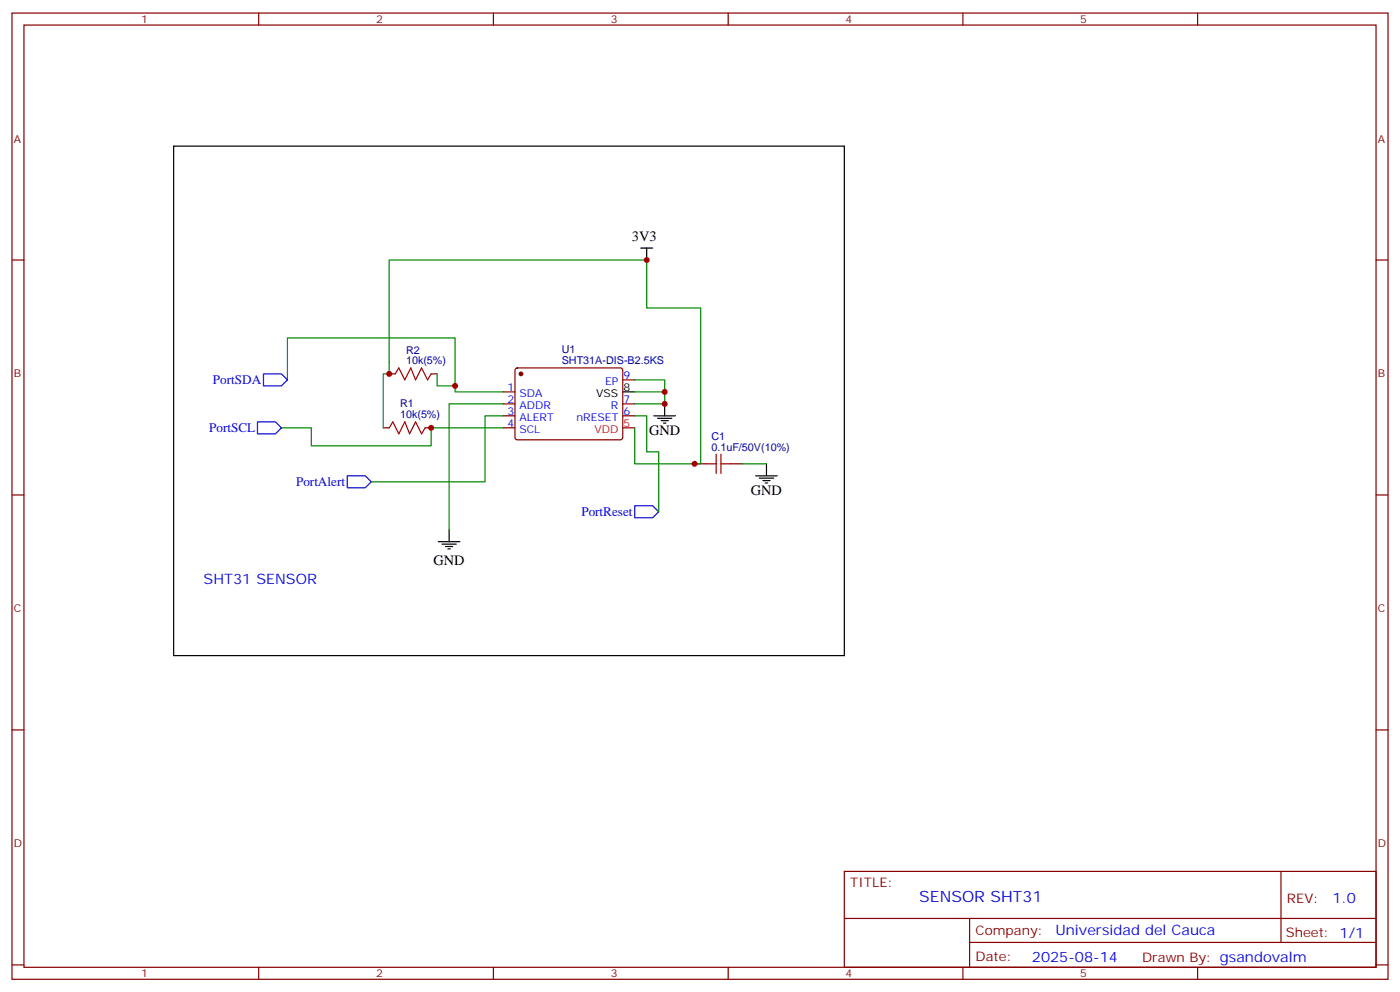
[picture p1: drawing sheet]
<svg xmlns="http://www.w3.org/2000/svg" width="412mm" height="292mm" viewBox="0 0 412 292" stroke-linecap="round" stroke-linejoin="round" font-family="sans-serif">
<g fill="none" stroke="#870000" stroke-width=".35">
<path d="M3.5 3.8h405.4v284.4h-405.4zM7.1 7.4h398.2v277.3h-398.2zM76.2 3.8v3.6M145.3 3.8v3.6M214.5 3.8v3.6M283.6 3.8v3.6M352.8 3.8v3.6M3.5 76.5h3.6M405.3 76.5h3.6M114.7 110h1.7M127 110h1.8M148.2 118.9h3.5"/>
<path d="M148.2 115.3h3.5M151.9 108.5l.5-.2h30.6l.4 .7v20l-.7 .4h-30.6l-.4-.7v-19.7zM183.4 111.8h3.6M183.4 118.9h3.6M112.9 125.9h1.8M125.2 125.9h1.8M148.2 122.4h3.5M148.2 125.9h3.5M183.4 122.4h3.6M204.6 136.5h3.5M215.2 136.5h3.5M3.5 145.7h3.6"/>
<path d="M405.3 145.7h3.6M3.5 214.8h3.6M405.3 214.8h3.6M248.7 256.4h156.6v28.3h-156.6zM377.3 256.5v20.8M248.7 270.3h156.5M285.6 277.3h119.6M285.6 270.3v14.1M3.5 284h3.6M76.2 284.7v3.5M145.3 284.7v3.5M214.5 284.7v3.5"/>
<path d="M283.6 284.7v3.5M352.8 284.7v3.5M405.3 284h3.6"/>
</g>
<path d="M116.4 110l1.1-1.7 1.7 3.5 1.8-3.5 1.4 3.5 1.8-3.5 1.7 3.5 1.1-1.8M114.7 125.9l1-1.8 1.8 3.6 1.7-3.6 1.4 3.6 1.8-3.6 1.8 3.6 1-1.8M208.1 136.5h2.9M211 133.7v5.6M212.4 136.5h2.8M212.4 133.7v5.6" fill="none" stroke="#a10000" stroke-width=".35"/>
<g fill="none" stroke="#000" stroke-width=".35">
<path d="M51.2 43h197.5v149.9h-197.5zM188.7 73h3.6M190.5 73v3.5M183.4 115.3h3.6M195.8 118.9v3.5M192.6 122.4h6.4M193.7 123.1h4.2M194.7 123.8h2.1M195.4 124.5h.7M225.8 136.5v3.5M129.1 159.4h6.4M132.3 155.9v3.5"/>
<path d="M222.6 140h6.4M223.7 140.7h4.2M224.7 141.4h2.1M225.4 142.1h.7M130.2 160.1h4.2M131.2 160.8h2.1M131.9 161.5h.7"/>
</g>
<path d="M183.4 125.9h3.6" fill="none" stroke="#f00" stroke-width=".35"/>
<circle cx="153.5" cy="110" r=".53" fill="#870000" stroke="#870000" stroke-width=".35"/>
<path d="M84.7 111.8v-12.4h49.4v15.9h14.1M128.8 110v3.6h5.3M148.2 118.9h-15.9v37M187 115.3h8.8v3.6h-8.8M187 111.8h8.8v3.5M82.9 125.9h8.8v5.3h35.3v-5.3h21.2M112.9 125.9v-15.9h1.8v-33.5h75.8v14.1h15.9v45.9h-19.4v-10.6M148.2 122.4h-5.3v19.4h-33.5M187 122.4h3.5v10.6h3.5v17.6M218.7 136.5h7.1" fill="none" stroke="#008700" stroke-width=".35"/>
<path d="M77.6 110h5.3l1.8 1.8-1.8 1.8h-5.3zM75.8 124.1h5.3l1.8 1.8-1.8 1.8h-5.3zM102.3 140h5.3l1.8 1.8-1.8 1.7h-5.3zM187 148.8h5.3l1.7 1.8-1.7 1.8h-5.3z" fill="none" stroke="#00f" stroke-width=".35"/>
<g fill="#c00">
<circle cx="204.6" cy="136.5" r=".88"/>
<circle cx="190.5" cy="76.5" r=".88"/>
<circle cx="195.8" cy="118.9" r=".88"/>
<circle cx="195.8" cy="115.3" r=".88"/>
<circle cx="127" cy="125.9" r=".88"/>
<circle cx="134.1" cy="113.6" r=".88"/>
<circle cx="114.7" cy="110" r=".88"/>
</g>
<text font-size="4.6" fill="#00f" x="270.8" y="265.5">SENSOR SHT31</text>
<g font-size="4.2">
<text x="186.1" y="70.9">3V3</text>
<text x="191.2" y="128">GND</text>
<text x="221.2" y="145.7">GND</text>
<text x="127.7" y="166.2">GND</text>
</g>
<g font-size="4.2" fill="#00f">
<text x="60" y="171.8">SHT31 SENSOR</text>
<text x="392.5" y="265.7">1.0</text>
<text x="310.9" y="275.3">Universidad del Cauca</text>
<text x="304" y="283.1">2025-08-14</text>
</g>
<g font-size="3.9" fill="#00f">
<text x="62.7" y="113">PortSDA</text>
<text x="61.6" y="127.1">PortSCL</text>
<text x="87.2" y="143">PortAlert</text>
<text x="171.2" y="151.8">PortReset</text>
</g>
<g font-size="3.9" fill="#800">
<text x="250.5" y="261">TITLE:</text>
<text x="379.1" y="265.7">REV:</text>
<text x="287.4" y="275.2">Company:</text>
<text x="378.7" y="275.8">Sheet: 1/1</text>
<text x="287.4" y="282.9">Date:</text>
<text x="336.4" y="283">Drawn By: gsandovalm</text>
</g>
<g font-size="3.2" fill="#800">
<text x="41.6" y="6.8">1</text>
<text x="110.8" y="6.8">2</text>
<text x="179.9" y="6.8">3</text>
<text x="249.1" y="6.8">4</text>
<text x="318.2" y="6.8">5</text>
<text x="4.1" y="41.9">A</text>
<text x="405.9" y="41.9">A</text>
<text x="4.1" y="111.1">B</text>
<text x="405.9" y="111.1">B</text>
<text x="4.1" y="180.2">C</text>
<text x="405.9" y="180.2">C</text>
<text x="4.1" y="249.4">D</text>
<text x="405.9" y="249.4">D</text>
<text x="41.6" y="287.7">1</text>
<text x="110.8" y="287.7">2</text>
<text x="179.9" y="287.7">3</text>
<text x="249.1" y="287.7">4</text>
<text x="318.2" y="287.7">5</text>
</g>
<g font-size="3.2" fill="#000080">
<text x="119.6" y="107.2">10k(5%)</text>
<text x="119.6" y="104">R2</text>
<text x="165.5" y="107.1">SHT31A-DIS-B2.5KS</text>
<text x="165.5" y="103.9">U1</text>
<text x="117.8" y="119.9">R1</text>
<text x="117.8" y="123.1">10k(5%)</text>
<text x="209.6" y="129.5">C1</text>
<text x="209.6" y="132.6">0.1uF/50V(10%)</text>
</g>
<g font-size="3.2" fill="#00f">
<text x="178.2" y="113.2">EP</text>
<text x="183.6" y="111.4">9</text>
<text x="149.5" y="118.5">2</text>
<text x="149.5" y="115">1</text>
<text x="153" y="116.7">SDA</text>
<text x="183.6" y="118.5">7</text>
<text x="149.5" y="125.6">4</text>
<text x="149.5" y="122">3</text>
<text x="153" y="123.8">ALERT</text>
<text x="153" y="120.3">ADDR</text>
<text x="169.8" y="123.8">nRESET</text>
<text x="179.9" y="120.3">R</text>
<text x="183.6" y="122">6</text>
<text x="153" y="127.3">SCL</text>
</g>
<g font-size="3.2">
<text x="175.6" y="116.7">VSS</text>
<text x="183.6" y="115">8</text>
</g>
<g font-size="3.2" fill="#f00">
<text x="183.6" y="125.6">5</text>
<text x="175.1" y="127.3">VDD</text>
</g>
</svg>
